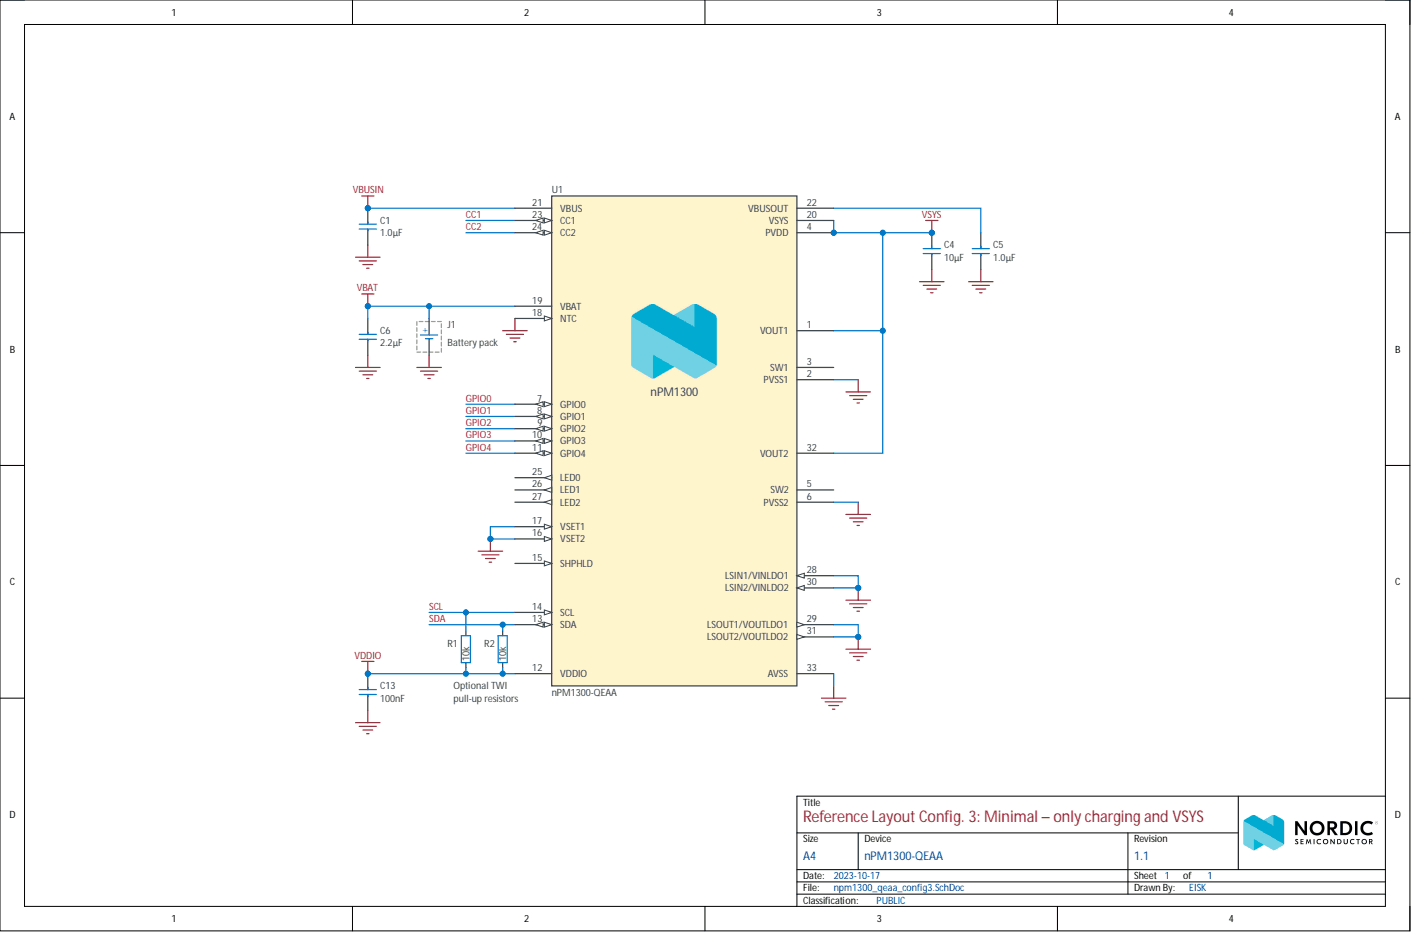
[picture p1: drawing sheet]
# Altium project npm1300_qeaa_config3.PrjPCB
1 sheet, 9 parts. Net scope: global (net labels, ports and power ports of the same name join across sheets).
Board file: npm1300_qeaa_config3.PcbDoc

## Sheet npm1300_qeaa_config3.SchDoc: nPM1300-QEAA Ref. Layout Config. 3
size A4; Revision: 1.1; SheetNumber: 1; SheetTotal: 1; DrawnBy: EISK; DocumentSize: A4; BoardTitle: nPM1300-QEAA Ref. Layout Config. 3; PCAName: nPM1300-QEAA; RefLayoutTitle: Reference Layout Config. 3: Minimal – only charging and VSYS; Device: nPM1300-QEAA; Classification: PUBLIC

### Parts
C1  1.0µF  [CAPC1608X06L]
C4  10µF  [CAPC1608X06L]
C5  1.0µF  [CAPC1608X06L]
C6  2.2µF  [CAPC1608X06L]
C13  100nF  [CAPC0603X03L_C]
J1  Battery pack  [TP_2x1mm_TH]  (graphical)
R1  10k  [RESC0603X03L_C]
R2  10k  [RESC0603X03L_C]
U1  nPM1300-QEAA  [Nordic_QFN50P500X500X90-33N]

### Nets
GND: C1.1 C4.1 C5.1 C6.1 C13.2 J1.1(GND) U1.2(PVSS1) U1.6(PVSS2) U1.16(VSET2) U1.17(VSET1) U1.18(NTC) U1.28(LSIN1/VINLDO1) U1.29(LSOUT1/VOUTLDO1) U1.30(LSIN2/VINLDO2) U1.31(LSOUT2/VOUTLDO2) U1.33(AVSS)
VBAT: C6.2 J1.2(V+) U1.19(VBAT)
VBUSIN: C1.2 U1.21(VBUS)
VDDIO: C13.1 R1.2 R2.2 U1.12(VDDIO)
VSYS: C4.2 U1.1(VOUT1) U1.4(PVDD) U1.20(VSYS) U1.32(VOUT2)
CC1: U1.23(CC1)
CC2: U1.24(CC2)
GPIO0: U1.7(GPIO0)
GPIO1: U1.8(GPIO1)
GPIO2: U1.9(GPIO2)
GPIO3: U1.10(GPIO3)
GPIO4: U1.11(GPIO4)
SCL: R1.1 U1.14(SCL)
SDA: R2.1 U1.13(SDA)
NetC5_2: C5.2 U1.22(VBUSOUT)

Not connected (* = marked no-connect by the designer): U1 3(SW1) 5(SW2) 15(SHPHLD) 25(LED0) 26(LED1) 27(LED2)

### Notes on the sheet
- Optional TWI pull-up resistors
